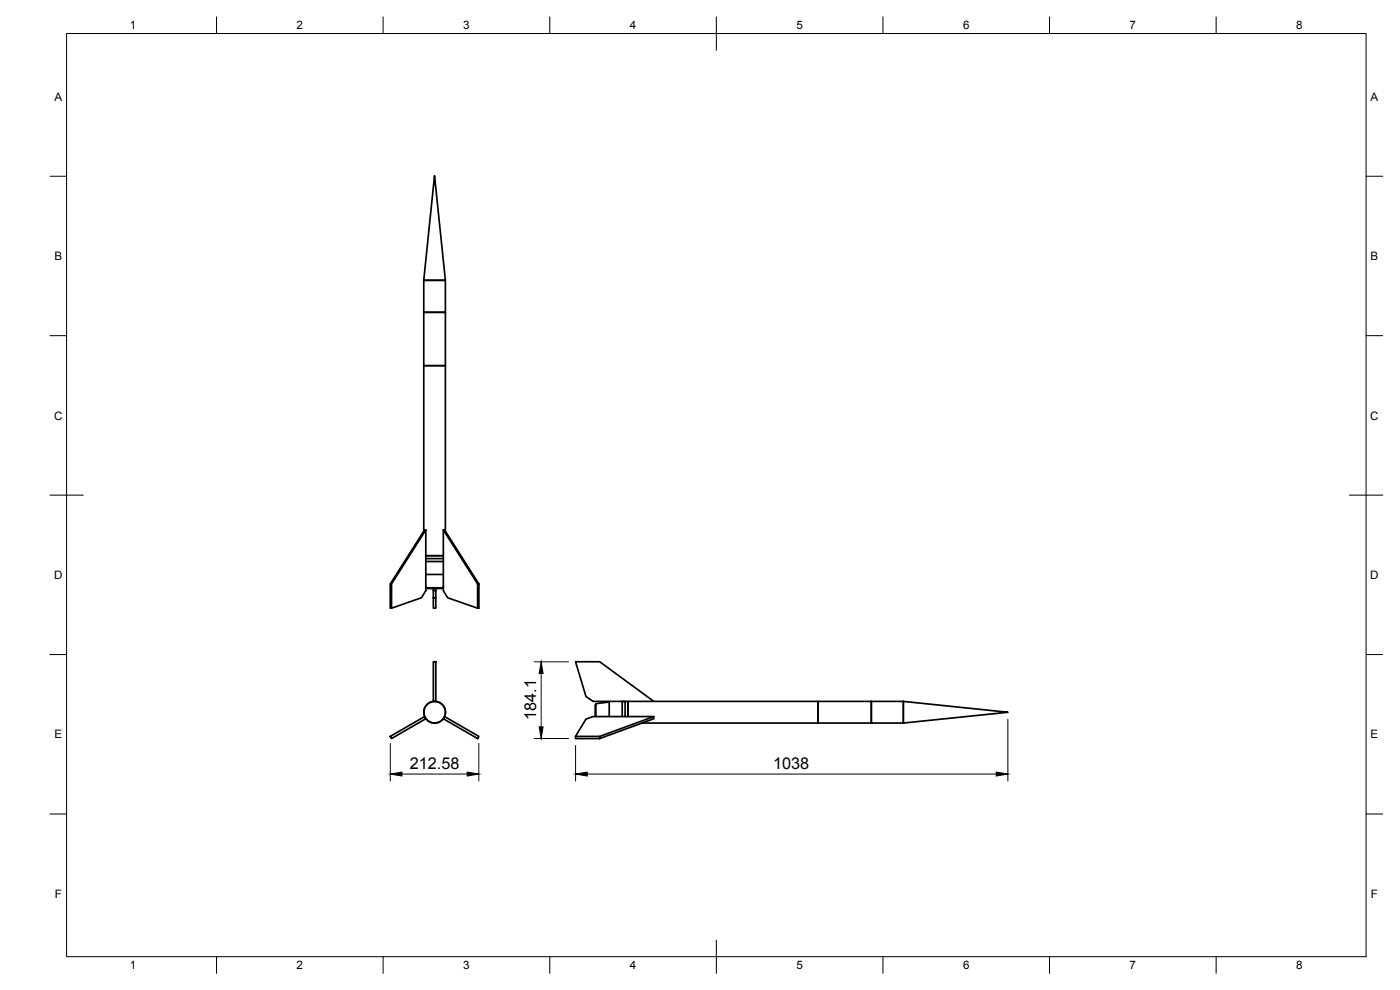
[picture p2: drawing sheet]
<svg xmlns="http://www.w3.org/2000/svg" width="420mm" height="297mm" viewBox="0 0 420 297" stroke-linecap="round" stroke-linejoin="round" font-family="sans-serif">
<!-- layer: Visible -->
<g fill="none" stroke="#000" stroke-width=".51">
<path d="M130.4 52.7l3.3 31.4h-6.5zM127.2 93.7h6.5v16h-6.5zM127.2 84.1h6.5v9.6h-6.5zM127.2 159.4v-49.7h6.5v49.7M127.8 159v18.2l-1.3 2.2-9 3.1v-7.3zM127.8 159h-.4l-10.3 16.2h.4M133.1 159v18.2l1.2 2.2 9 3.1M117.1 175.2v7.3h.4M127.8 166.7h5.3M127.8 167.6h5.3M127.8 168.5h5.3M127.8 172.4h5.3"/>
<path d="M127.8 175.8v.6h5.2l.1-.6M128.2 176.4v.2h4.4v-.2M130 177.2v5.3h.8v-3.1h-.8M130 177.2h.8v2.2M130 176.6v.6M130.8 176.6v.6M143.3 175.2v7.3h.4v-7.3l-10.3-16.2h-.3l10.2 16.2h.4M130 198.6h.8v11.8h-.8zM172.7 198.6h7.3l16.2 11.8h-18.2l-2.1-1.5zM133.4 215l10.3 5.9-.4 .7-10.2-5.9zM178.8 211.5h-.2v3.5M182.8 210.4v4.6"/>
<path d="M182.8 210.6l-4 .5v3.9M187.6 210.4v4.6M187.6 210.5l-.9-.1v4.6M188.5 210.4v4.6M196.2 210.4h49.3v6.5h-52.8M196.2 215h-18.2l-2.1 .8-3.2 5.1M245.5 210.4h16v6.5h-16zM261.5 210.4h9.6v6.5h-9.6zM271.1 210.4l31.4 3.3-31.4 3.2zM117.1 220.9l10.3-5.9 .4 .7-10.3 5.9zM180 220.9h-7.3v.7h7.3l16.2-5.9v-.7l-16.2 5.9v.7"/>
<circle cx="130.4" cy="213.7" r="3.2"/>
</g>
<!-- layer: BORDER -->
<g fill="none" stroke="#000" stroke-width=".3">
<path d="M20 10.1h390v276.9h-390zM65 5.1v5M115 5.1v5M165 5.1v5M215 5.1v10M265 5.1v5M315 5.1v5M365 5.1v5M15 52.9h5M410 52.9h5M15 100.7h5M410 100.7h5"/>
<path d="M15 148.6h10M405 148.6h10M15 196.4h5M410 196.4h5M15 244.2h5M410 244.2h5M65 287v5M115 287v5M165 287v5M215 282.1v9.9M265 287v5M315 287v5"/>
<path d="M365 287v5"/>
</g>
<!-- layer: FD_Dimensions -->
<path d="M160.3 198.6h10.3M162.4 202.1v16M302.5 215.8v18.5M117.1 223v11.3M120.6 232.2h19.6M143.7 223v11.3M160.3 221.6h10.3M172.7 223.7v10.6M176.2 232.2h122.8" fill="none" stroke="#000" stroke-width=".3"/>
<path d="M161.8 218.1h1.2l-.6 3.5zM162.4 198.6l.6 3.5h-1.2zM117.1 232.2l3.5-.5v1.1zM140.2 231.7l3.5 .5-3.5 .6zM172.7 232.2l3.5-.5v1.1zM299 231.7l3.5 .5-3.5 .6z" fill="#000" stroke="#000" stroke-width=".3"/>
<g font-size="4.9">
<text x="161" y="216" transform="rotate(-90 161 216)">184.1</text>
<text x="123" y="230.8">212.58</text>
<text x="232" y="230.8">1038</text>
</g>
<g font-size="3.5">
<text x="39" y="8.8">1</text>
<text x="89" y="8.8">2</text>
<text x="139" y="8.8">3</text>
<text x="189" y="8.8">4</text>
<text x="239" y="8.8">5</text>
<text x="289" y="8.8">6</text>
<text x="339" y="8.8">7</text>
<text x="389" y="8.8">8</text>
<text x="16.3" y="30.2">A</text>
<text x="411.3" y="30.2">A</text>
<text x="16.3" y="78">B</text>
<text x="411.3" y="78">B</text>
<text x="16.2" y="125.9">C</text>
<text x="411.2" y="125.9">C</text>
<text x="16.2" y="173.7">D</text>
<text x="411.2" y="173.7">D</text>
<text x="16.3" y="221.6">E</text>
<text x="411.3" y="221.6">E</text>
<text x="16.4" y="269.4">F</text>
<text x="411.4" y="269.4">F</text>
<text x="39" y="290.8">1</text>
<text x="89" y="290.8">2</text>
<text x="139" y="290.8">3</text>
<text x="189" y="290.8">4</text>
<text x="239" y="290.8">5</text>
<text x="289" y="290.8">6</text>
<text x="339" y="290.8">7</text>
<text x="389" y="290.8">8</text>
</g>
</svg>
